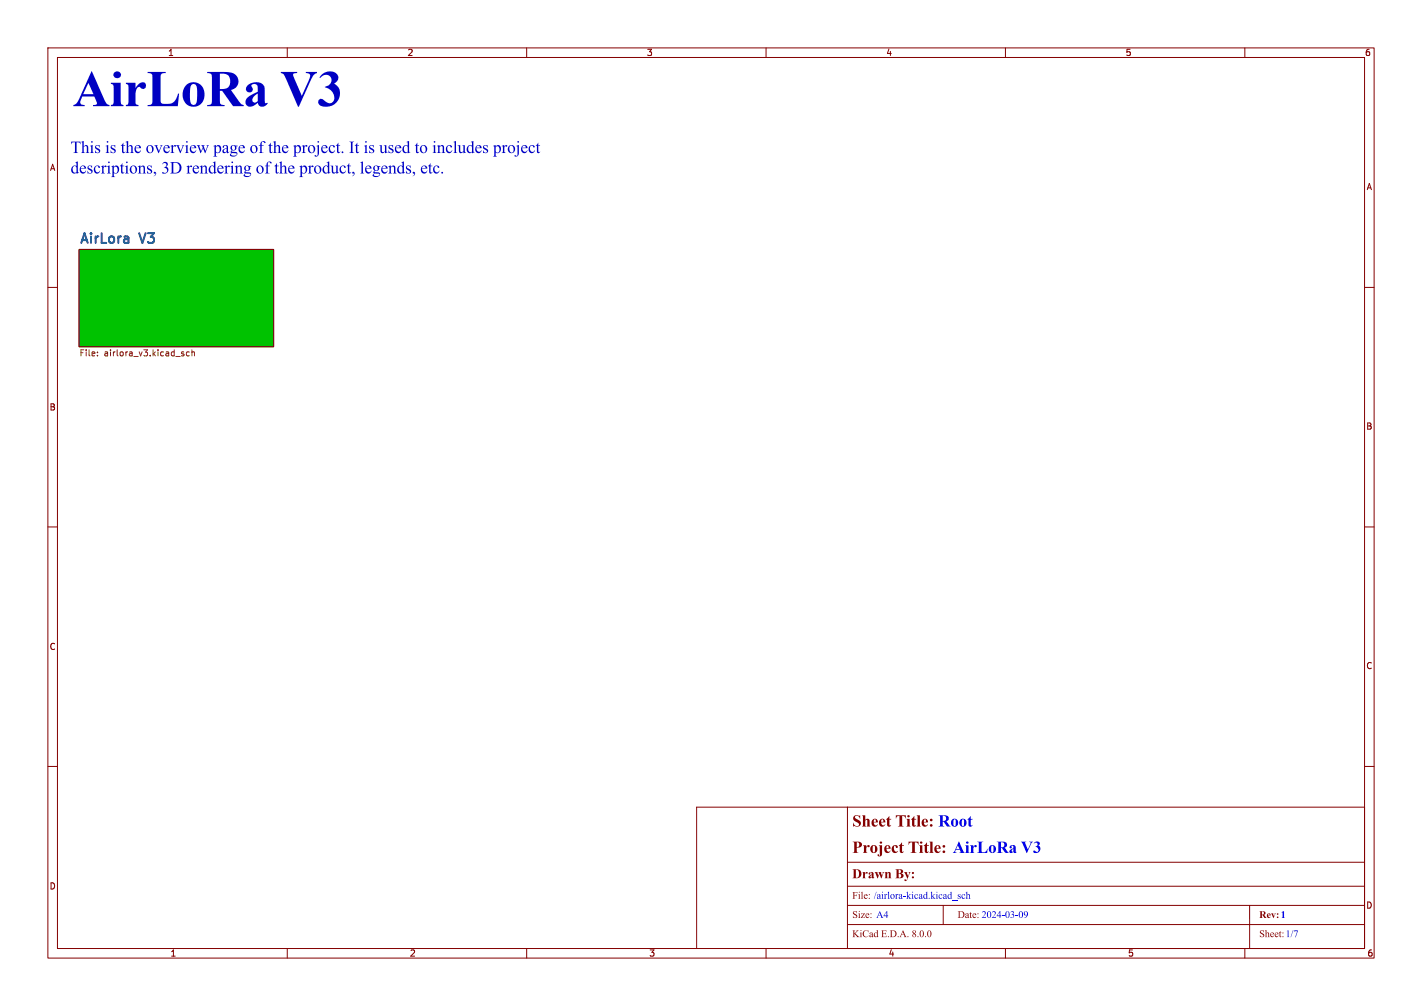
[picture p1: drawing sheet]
<svg xmlns="http://www.w3.org/2000/svg" width="297mm" height="210mm" viewBox="0 0 297 210" stroke-linecap="round" stroke-linejoin="round" font-family="sans-serif">
<g fill="none" stroke="#840000" stroke-width=".21">
<path d="M10 10h277v190h-277zM12 12h273v186h-273zM60 10v2M110 10v2M160 10v2M210 10v2M260 10v2M10 60h2M16.5 52.1h40.6v20.3h-40.6zM285 60h2M10 110h2M285 110h2"/>
<path d="M10 160h2M285 160h2M177 168.5h108v29.5h-108zM177 180h108M177 168.5h-31.5v29.5M60 198v2M110 198v2M160 198v2M177 193h108M177 189h108M177 185h108M197 189v4"/>
<path d="M210 198v2M260 198v2M261 189v9"/>
</g>
<path d="M16.5 52.1h40.6v20.3h-40.6z" fill="#00c200" stroke="#00c200" stroke-width=".21"/>
<path d="M20.4 74.2v.1M20.4 73.5v.1M38.3 73.9l.1 .2-.1 .2M38.3 73.5h.1M39.5 73.5h-.3l-.3 .2 .1 .5h.5M40.1 73.6l.5-.1v.8M40.1 73v1.3" fill="none" stroke="#725600" stroke-width=".21"/>
<g fill="#0000c2">
<path d="M16.9 29.6l.6-.2v1.2a.51 .51 0 0 1 .7-.3 .51 .51 0 0 1 .2 .7l.1 .8 .2 .1h-.8l.2-.2v-.7a.36 .36 0 0 0-.1-.5 .36 .36 0 0 0-.5 .2v1.1l.2 .1h-.7l.2-.2v-1.7l-.1-.3z"/>
<path d="M26.2 29.6l.6-.2v1.2a.51 .51 0 0 1 .6-.3 .51 .51 0 0 1 .3 .7v.8l.2 .1h-.7l.2-.2v-.7a.36 .36 0 0 0-.2-.5 .36 .36 0 0 0-.4 .2v1.1l.2 .1h-.8l.3-.2v-1.7l-.1-.3z"/>
<path d="M54.6 29.6a.46 .46 0 0 1 .5-.2 .46 .46 0 0 1 .3 .4l-.2 .1a.34 .34 0 0 0-.4-.3 .34 .34 0 0 0-.1 .5v.2h.4v.1h-.4v1.4l.3 .1h-.9l.2-.2 .1-1.3h-.3v-.1h.3z"/>
<path d="M57 29.6l.6-.2v1.2a.51 .51 0 0 1 .6-.3 .51 .51 0 0 1 .3 .7v.8l.2 .1h-.7l.2-.2v-.7a.36 .36 0 0 0-.2-.5 .36 .36 0 0 0-.4 .2v1.1l.2 .1h-.8l.3-.2v-1.7l-.1-.3z"/>
<path d="M84.9 29.6l.5-.2 .1 2.2 .2 .2-.5 .2v-.2a.67 .67 0 0 1-.9 .1 .67 .67 0 0 1-.3-.8h.4a.51 .51 0 0 0 .1 .6 .51 .51 0 0 0 .7-.1v-.8a.43 .43 0 0 0-.6-.4 .43 .43 0 0 0-.2 .7h-.4l.2-.5a.64 .64 0 0 1 1-.2l-.1-.6z"/>
<path d="M94.7 29.6l.5-.2v2.3l.3 .2h-.8l.2-.2 .1-1.7-.1-.3z"/>
<path d="M98.3 29.6l.6-.2v2.2l.2 .2-.5 .2v-.2a.67 .67 0 0 1-.9 .1 .67 .67 0 0 1-.2-.8h.3a.51 .51 0 0 0 .2 .6 .51 .51 0 0 0 .6-.1v-.8a.43 .43 0 0 0-.6-.4 .43 .43 0 0 0-.2 .7h-.3l.2-.5a.64 .64 0 0 1 .9-.2v-.6z"/>
<path d="M15.7 33.9l.6-.2v2.2l.2 .2-.5 .2v-.3a.67 .67 0 0 1-.9 .1 .67 .67 0 0 1-.2-.8h.3a.51 .51 0 0 0 .1 .6 .51 .51 0 0 0 .7 0v-.8a.43 .43 0 0 0-.6-.4 .43 .43 0 0 0-.2 .6h-.3l.1-.4a.64 .64 0 0 1 1-.2v-.7z"/>
<path d="M34.1 34a.54 .54 0 0 1 .8 0 .54 .54 0 0 1-.2 .8 .79 .79 0 0 1 .3 1.1 .79 .79 0 0 1-1.2 .2l.2-.2a.56 .56 0 0 0 .9-.2 .56 .56 0 0 0-.7-.7 .46 .46 0 0 0 .6-.4 .46 .46 0 0 0-.3-.5 .46 .46 0 0 0-.6 .2z"/>
<path d="M44.4 33.9l.6-.2v2.2l.2 .2-.5 .2v-.3a.67 .67 0 0 1-.8 .1 .67 .67 0 0 1-.3-.8h.3a.51 .51 0 0 0 .2 .6 .51 .51 0 0 0 .6 0v-.8a.43 .43 0 0 0-.6-.4 .43 .43 0 0 0-.2 .6h-.3l.2-.4a.64 .64 0 0 1 .9-.2v-.7z"/>
<path d="M55.9 33.9a.46 .46 0 0 1 .5-.2 .46 .46 0 0 1 .3 .4h-.2a.34 .34 0 0 0-.5-.2 .34 .34 0 0 0-.1 .5v.2h.4v.1h-.4l.1 1.3 .3 .2h-1l.3-.2v-1.3h-.3v-.1h.3z"/>
<path d="M58.3 33.9l.5-.2v1.2a.51 .51 0 0 1 .7-.3 .51 .51 0 0 1 .3 .7v.7l.2 .2h-.8l.3-.2v-.7a.36 .36 0 0 0-.2-.5 .36 .36 0 0 0-.5 .2l.1 1 .2 .2h-.8l.2-.3v-1.6v-.3z"/>
<path d="M68.2 33.9l.6-.2v2.2l.2 .2-.5 .2v-.3a.67 .67 0 0 1-.9 .1 .67 .67 0 0 1-.2-.8h.3a.51 .51 0 0 0 .2 .6 .51 .51 0 0 0 .6 0v-.8a.43 .43 0 0 0-.6-.4 .43 .43 0 0 0-.2 .6h-.3l.1-.4a.64 .64 0 0 1 1-.2v-.7z"/>
<path d="M75.2 33.9l.6-.2v2.3l.3 .2h-.8l.2-.3v-1.7v-.2z"/>
<path d="M83.8 33.9l.6-.2v2.2l.2 .2-.5 .2v-.3a.67 .67 0 0 1-.9 .1 .67 .67 0 0 1-.2-.8h.3a.51 .51 0 0 0 .1 .6 .51 .51 0 0 0 .7 0v-.8a.43 .43 0 0 0-.6-.4 .43 .43 0 0 0-.2 .6h-.3l.1-.4a.64 .64 0 0 1 1-.2v-.7z"/>
<path d="M19.1 14.9l2.7 5.8a1.65 1.65 0 0 0 1.1 1.2v.3h-3.5v-.3a.69 .69 0 0 0 .9-.3l-.6-1.5h-2.5a1.42 1.42 0 0 0-.3 1.6l.8 .2v.3h-2.4v-.3a1.65 1.65 0 0 0 1.3-1.3l.4-.9h2.5l-1-2.4-1.1 2.4h-.4z"/>
<path d="M30.8 15h3.8v.3a.79 .79 0 0 0-.8 .1 .79 .79 0 0 0-.3 .8v4.5a.73 .73 0 0 0 .2 .8 .73 .73 0 0 0 .8 .2 2.24 2.24 0 0 0 2.7-2.2h.2l-.3 2.7h-6.3v-.3a.76 .76 0 0 0 .8-.1 .76 .76 0 0 0 .2-.8v-4.8a.77 .77 0 0 0-.2-.8 .77 .77 0 0 0-.8-.1z"/>
<path d="M43.3 15h3.3a2.89 2.89 0 0 1 3 1.2 1.82 1.82 0 0 1-1.4 2.6l1.7 2.4a1.2 1.2 0 0 0 1 .7v.3h-2.2l-2.3-3.3h-.5v2.1a.75 .75 0 0 0 .2 .8 .75 .75 0 0 0 .8 .1v.3h-3.6v-.3a.77 .77 0 0 0 1-.9l-.1-5.2-.2-.4h1.9v3.2a1.61 1.61 0 0 0 2.2-1.6 1.4 1.4 0 0 0-1.6-1.6h-2.5l-.7-.1z"/>
<path d="M58.7 15h3.4v.3l-.8 .1a1.09 1.09 0 0 0 .2 1.1l1.5 3.5 1.7-3.8a.58 .58 0 0 0-.2-.9h-.6v-.3h2.3v.3l-.7 .3-.4 .7-2.7 6h-.2l-2.7-6.4a.85 .85 0 0 0-.8-.6z"/>
<path d="M67.2 15.6a2.17 2.17 0 0 1 3.4 .3 1.36 1.36 0 0 1-.8 1.6 2.6 2.6 0 0 1 1.1 2.9 2.6 2.6 0 0 1-2.5 1.9h-.8a.89 .89 0 0 1-1-.5 .89 .89 0 0 1 .3-1.2l.4 .1 .6 .4a1.09 1.09 0 0 0 1.5 .3 1.09 1.09 0 0 0 .4-1.4 2.41 2.41 0 0 0-1.9-1.8v-.1a1.26 1.26 0 0 0 1.3-1.1 1.26 1.26 0 0 0-1.1-1.4 1.54 1.54 0 0 0-1.2 .7l-.2-.1z"/>
<circle cx="76.4" cy="29.6" r=".18"/>
<circle cx="90.8" cy="29.6" r=".18"/>
<circle cx="108.2" cy="29.6" r=".18"/>
<circle cx="24.5" cy="15.7" r=".75"/>
</g>
<text font-size="10.6" fill="#0000c2" x="15.2" y="26.5">AirLoRa V3</text>
<g font-size="3.5" fill="#0000c2">
<text x="14.7" y="33.4">Thisis theoverviewpageof theproject.It is usedto includesproject</text>
<text x="14.7" y="37.6">descriptions,3D renderingof theproduct,legends,etc.</text>
</g>
<text font-size="3.5" fill="#840000" x="178" y="173.5">SheetTitle: Root</text>
<text font-size="3.5" fill="#00f" x="178" y="179">ProjectTitle: AirLoRa V3</text>
<g font-size="2.8" fill="#006464">
<text x="16.5" y="51">AirLora</text>
<text x="29.4" y="51">V3</text>
</g>
<text font-size="2.8" fill="#840000" x="178" y="184.1">DrawnBy:</text>
<g font-size="2.1" fill="#00f">
<text x="178" y="188.2">File: /airlora-kicad.kicad_sch</text>
<text x="178" y="192.2">Size: A4</text>
<text x="200" y="192.2">Date:2024-03-09</text>
<text x="263" y="192.2">Rev:1</text>
<text x="263" y="196.2">Sheet:1/7</text>
</g>
<text font-size="2.1" fill="#840000" x="178" y="196.2">KiCadE.D.A. 8.0.0</text>
<g font-size="1.8" fill="#840000">
<text x="35" y="11.9">1</text>
<text x="85" y="11.9">2</text>
<text x="135" y="11.9">3</text>
<text x="185" y="11.9">4</text>
<text x="235" y="11.9">5</text>
<text x="285" y="11.9">6</text>
<text x="10.3" y="35.9">A</text>
<text x="285.3" y="39.9">A</text>
<text x="10.3" y="85.9">B</text>
<text x="285.3" y="89.9">B</text>
<text x="10.3" y="135.9">C</text>
<text x="285.3" y="139.9">C</text>
<text x="10.3" y="185.9">D</text>
<text x="285.3" y="189.9">D</text>
<text x="35.5" y="199.9">1</text>
<text x="85.5" y="199.9">2</text>
<text x="135.5" y="199.9">3</text>
<text x="185.5" y="199.9">4</text>
<text x="235.5" y="199.9">5</text>
<text x="285.5" y="199.9">6</text>
</g>
<g font-size="1.8" fill="#725600">
<text x="16.5" y="74.7">File:</text>
<text x="21.7" y="74.7">airlora_v3.kicad_sch</text>
</g>
</svg>
